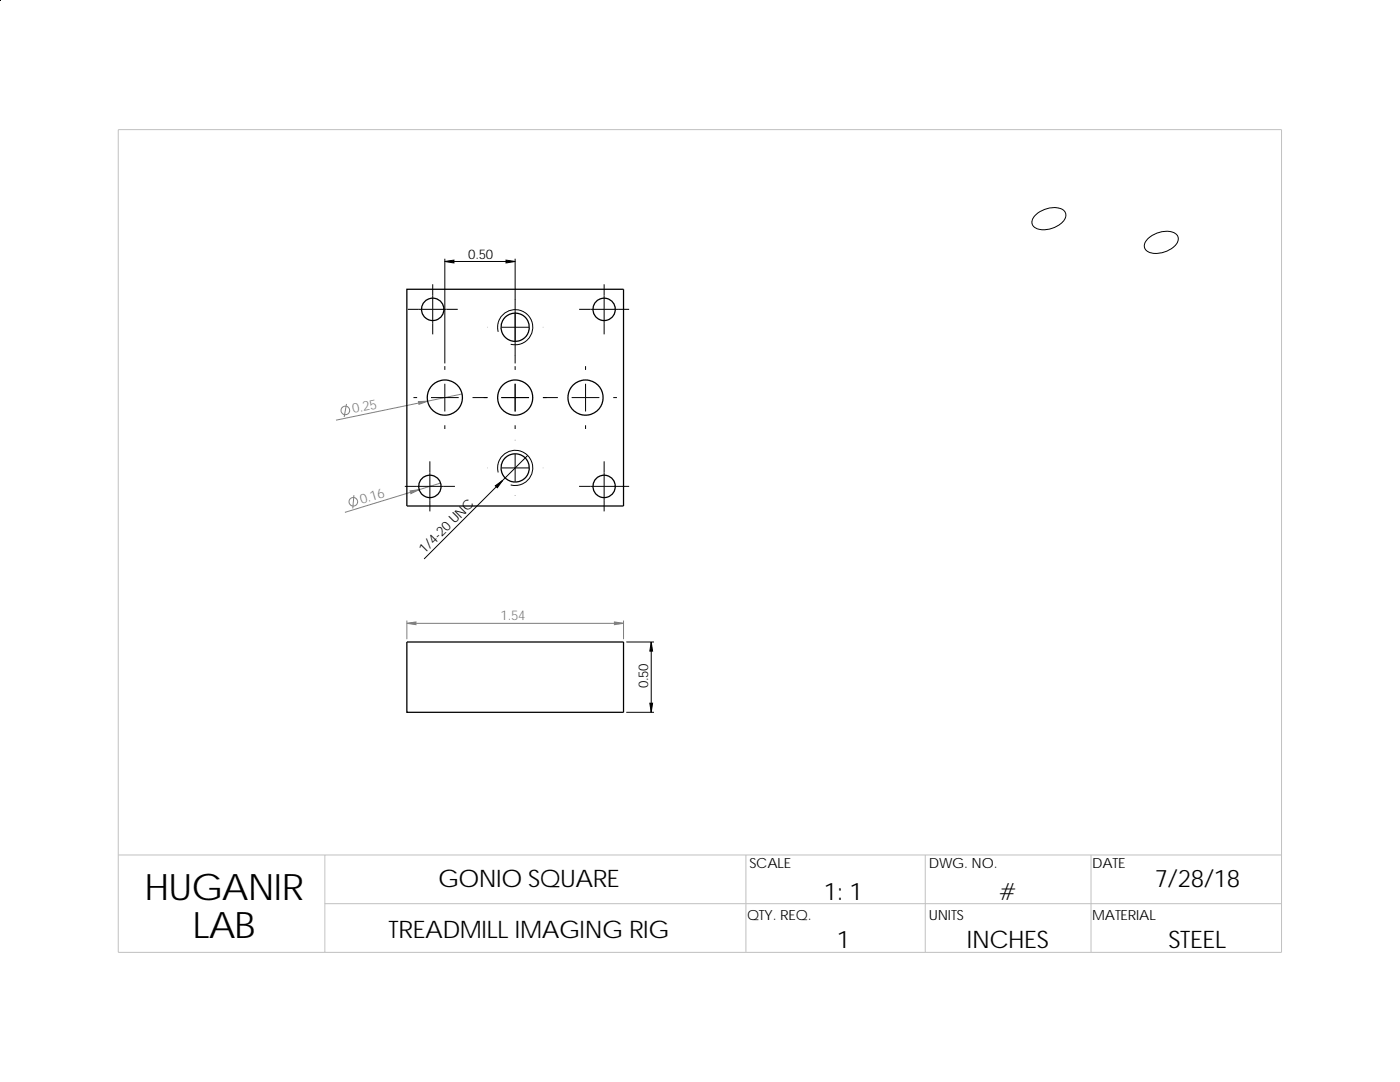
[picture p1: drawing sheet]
<svg xmlns="http://www.w3.org/2000/svg" width="279mm" height="216mm" viewBox="0 0 279 216" stroke-linecap="round" stroke-linejoin="round" font-family="sans-serif">
<g fill="#808080">
<path d="M81.2 124.4l1.8-.3v.6z"/>
<path d="M122.6 124.1l1.8 .3-1.8 .3z"/>
</g>
<path d="M130 128.1l.2 1.8h-.5zM129.7 140.3h.5l-.2 1.8z" fill="#000"/>
<g fill="#808080">
<path d="M83.5 80.1h1.8l-1.7 .6z"/>
<path d="M81.8 98l1.9-.3-1.7 .8z"/>
</g>
<path d="M88.8 52.2l1.8-.3v.6zM101 51.9l1.8 .3-1.8 .3zM98.8 96.9l1.5-1.1-1 1.5z" fill="#000"/>
<g fill="none" stroke="#000" stroke-width=".2">
<path d="M86.4 56.7v10M88.8 52.2l1.8-.3v.6zM88.8 51.6v20.9M88.8 52.2h14M101 51.9l1.8 .3-1.8 .3zM102.8 51.6v20.9M120.6 56.7v10M206.5 43.1a5.2 5.2 0 0 1 5.5-1.3 1.65 1.65 0 0 1-.2 2.8 4.9 4.9 0 0 1-5.3 .8 1.5 1.5 0 0 1 0-2.3zM229.1 47.6a5.1 5.1 0 0 1 5.3-1.1 1.65 1.65 0 0 1-.2 2.8 4.9 4.9 0 0 1-5.3 .8 1.57 1.57 0 0 1 .2-2.5zM81.4 61.7h10M82.5 79.3h.7M86 79.3h5.5"/>
<path d="M88.8 73.1v.7M88.8 76.6v5.5M94.3 79.3h3M97.2 65.3h.1M99.4 66.2a3.5 3.5 0 0 1 3.1-4.4 3.5 3.5 0 0 1 3.8 3.8 3.5 3.5 0 0 1-4.4 3.1M100.1 65.3h5.5M100.1 79.3h5.5M102.8 73.1v.7M102.8 76.6v5.5M108.4 65.3h.1M108.4 79.3h2.9M114.1 79.3h5.5"/>
<path d="M115.6 61.7h10M116.9 73.1v.7M116.9 76.6v5.5M122.4 79.3h.7M80.8 97h10M85.8 92.1v9.9M88.8 84.9v.7M97.2 93.4h.1M98.8 96.9l1.5-1.1-1 1.5zM99.4 94.3a3.5 3.5 0 0 1 3.1-4.4 3.5 3.5 0 0 1 3.8 3.7 3.5 3.5 0 0 1-4.4 3.2M100.1 93.4h5.5M100.3 95.8l-15.7 15.7"/>
<path d="M102.8 84.9v.7M102.8 87.8h.1M102.8 90.6v5.5M102.8 98.9v.1M105.3 90.9l-5 4.9M108.4 93.4h.1M115.6 97h10M116.9 84.9v.7M120.6 92.1v9.9M125 128.1h5.5M130 128.1l.2 1.8h-.5zM130 128.1v14"/>
<path d="M125 142.1h5.5M129.7 140.3h.5l-.2 1.8z"/>
</g>
<g fill="none" stroke="#808080" stroke-width=".2">
<path d="M92.2 78.6l-25.1 5.2M69.2 80.6l-.5 2.6M70.6 98.8l-.2 2.7M83.5 80.1h1.8l-1.7 .6zM87.9 96.4l-4.2 1.3-1.7 .8-.2-.5 1.9-.3-14.9 4.5M81.2 124.4h43.2M81.2 123.8v3.8M81.2 124.4l1.8-.3v.6zM122.6 124.1l1.8 .3-1.8 .3zM124.4 123.8v3.8"/>
<circle cx="68.9" cy="81.9" r=".86"/>
<circle cx="70.5" cy="100.1" r=".86"/>
</g>
<g fill="none" stroke="#000" stroke-width=".25">
<path d="M81.2 57.7h43.2v43.3h-43.2zM81.2 128.1h43.2v14h-43.2z"/>
<circle cx="86.4" cy="61.7" r="2.24"/>
<circle cx="88.8" cy="79.3" r="3.5"/>
<circle cx="102.8" cy="65.3" r="2.82"/>
<circle cx="102.8" cy="79.3" r="3.5"/>
<circle cx="116.8" cy="79.3" r="3.5"/>
<circle cx="120.6" cy="61.7" r="2.24"/>
<circle cx="85.8" cy="97.1" r="2.24"/>
<circle cx="102.8" cy="93.4" r="2.82"/>
<circle cx="120.6" cy="97.1" r="2.24"/>
</g>
<path d="M23.6 25.9h232.2v164.1h-232.2zM23.6 170.6h232.2M64.8 170.6v19.4M148.9 170.6v19.4M184.7 170.6v19.4M217.7 170.6v19.4M64.8 180.3h191" fill="none" stroke="#c0c0c0" stroke-width=".2"/>
<g font-size="7.3">
<text x="28.8" y="179.6">HUGANIR</text>
<text x="38.5" y="187.2">LAB</text>
</g>
<g font-size="4.8">
<text x="87.4" y="177.1">GONIO SQUARE</text>
<text x="164.4" y="179.6">1: 1</text>
<text x="199.4" y="179.6">#</text>
<text x="230.4" y="177.1">7/28/18</text>
<text x="77.6" y="187.2">TREADMILL IMAGING RIG</text>
<text x="167" y="189.1">1</text>
<text x="192.9" y="189.1">INCHES</text>
<text x="233.2" y="189.1">STEEL</text>
</g>
<g font-size="2.8">
<text x="149.6" y="173.1">SCALE</text>
<text x="185.4" y="173.1">DWG. NO.</text>
<text x="218" y="173.1">DATE</text>
<text x="149.1" y="183.6">QTY. REQ.</text>
<text x="185.4" y="183.6">UNITS</text>
<text x="218" y="183.6">MATERIAL</text>
</g>
<g font-size="2.7">
<text x="93.5" y="51.6">0.50</text>
<text x="84.8" y="110.6" transform="rotate(-45 84.8 110.6)">1/4-20 UNC</text>
<text x="129.4" y="137.4" transform="rotate(-90 129.4 137.4)">0.50</text>
</g>
<g font-size="2.7" fill="#808080">
<text x="70.5" y="82.5" transform="rotate(-12 70.5 82.5)">0.25</text>
<text x="72.1" y="100.6" transform="rotate(-17 72.1 100.6)">0.16</text>
<text x="99.9" y="123.8">1.54</text>
</g>
</svg>
